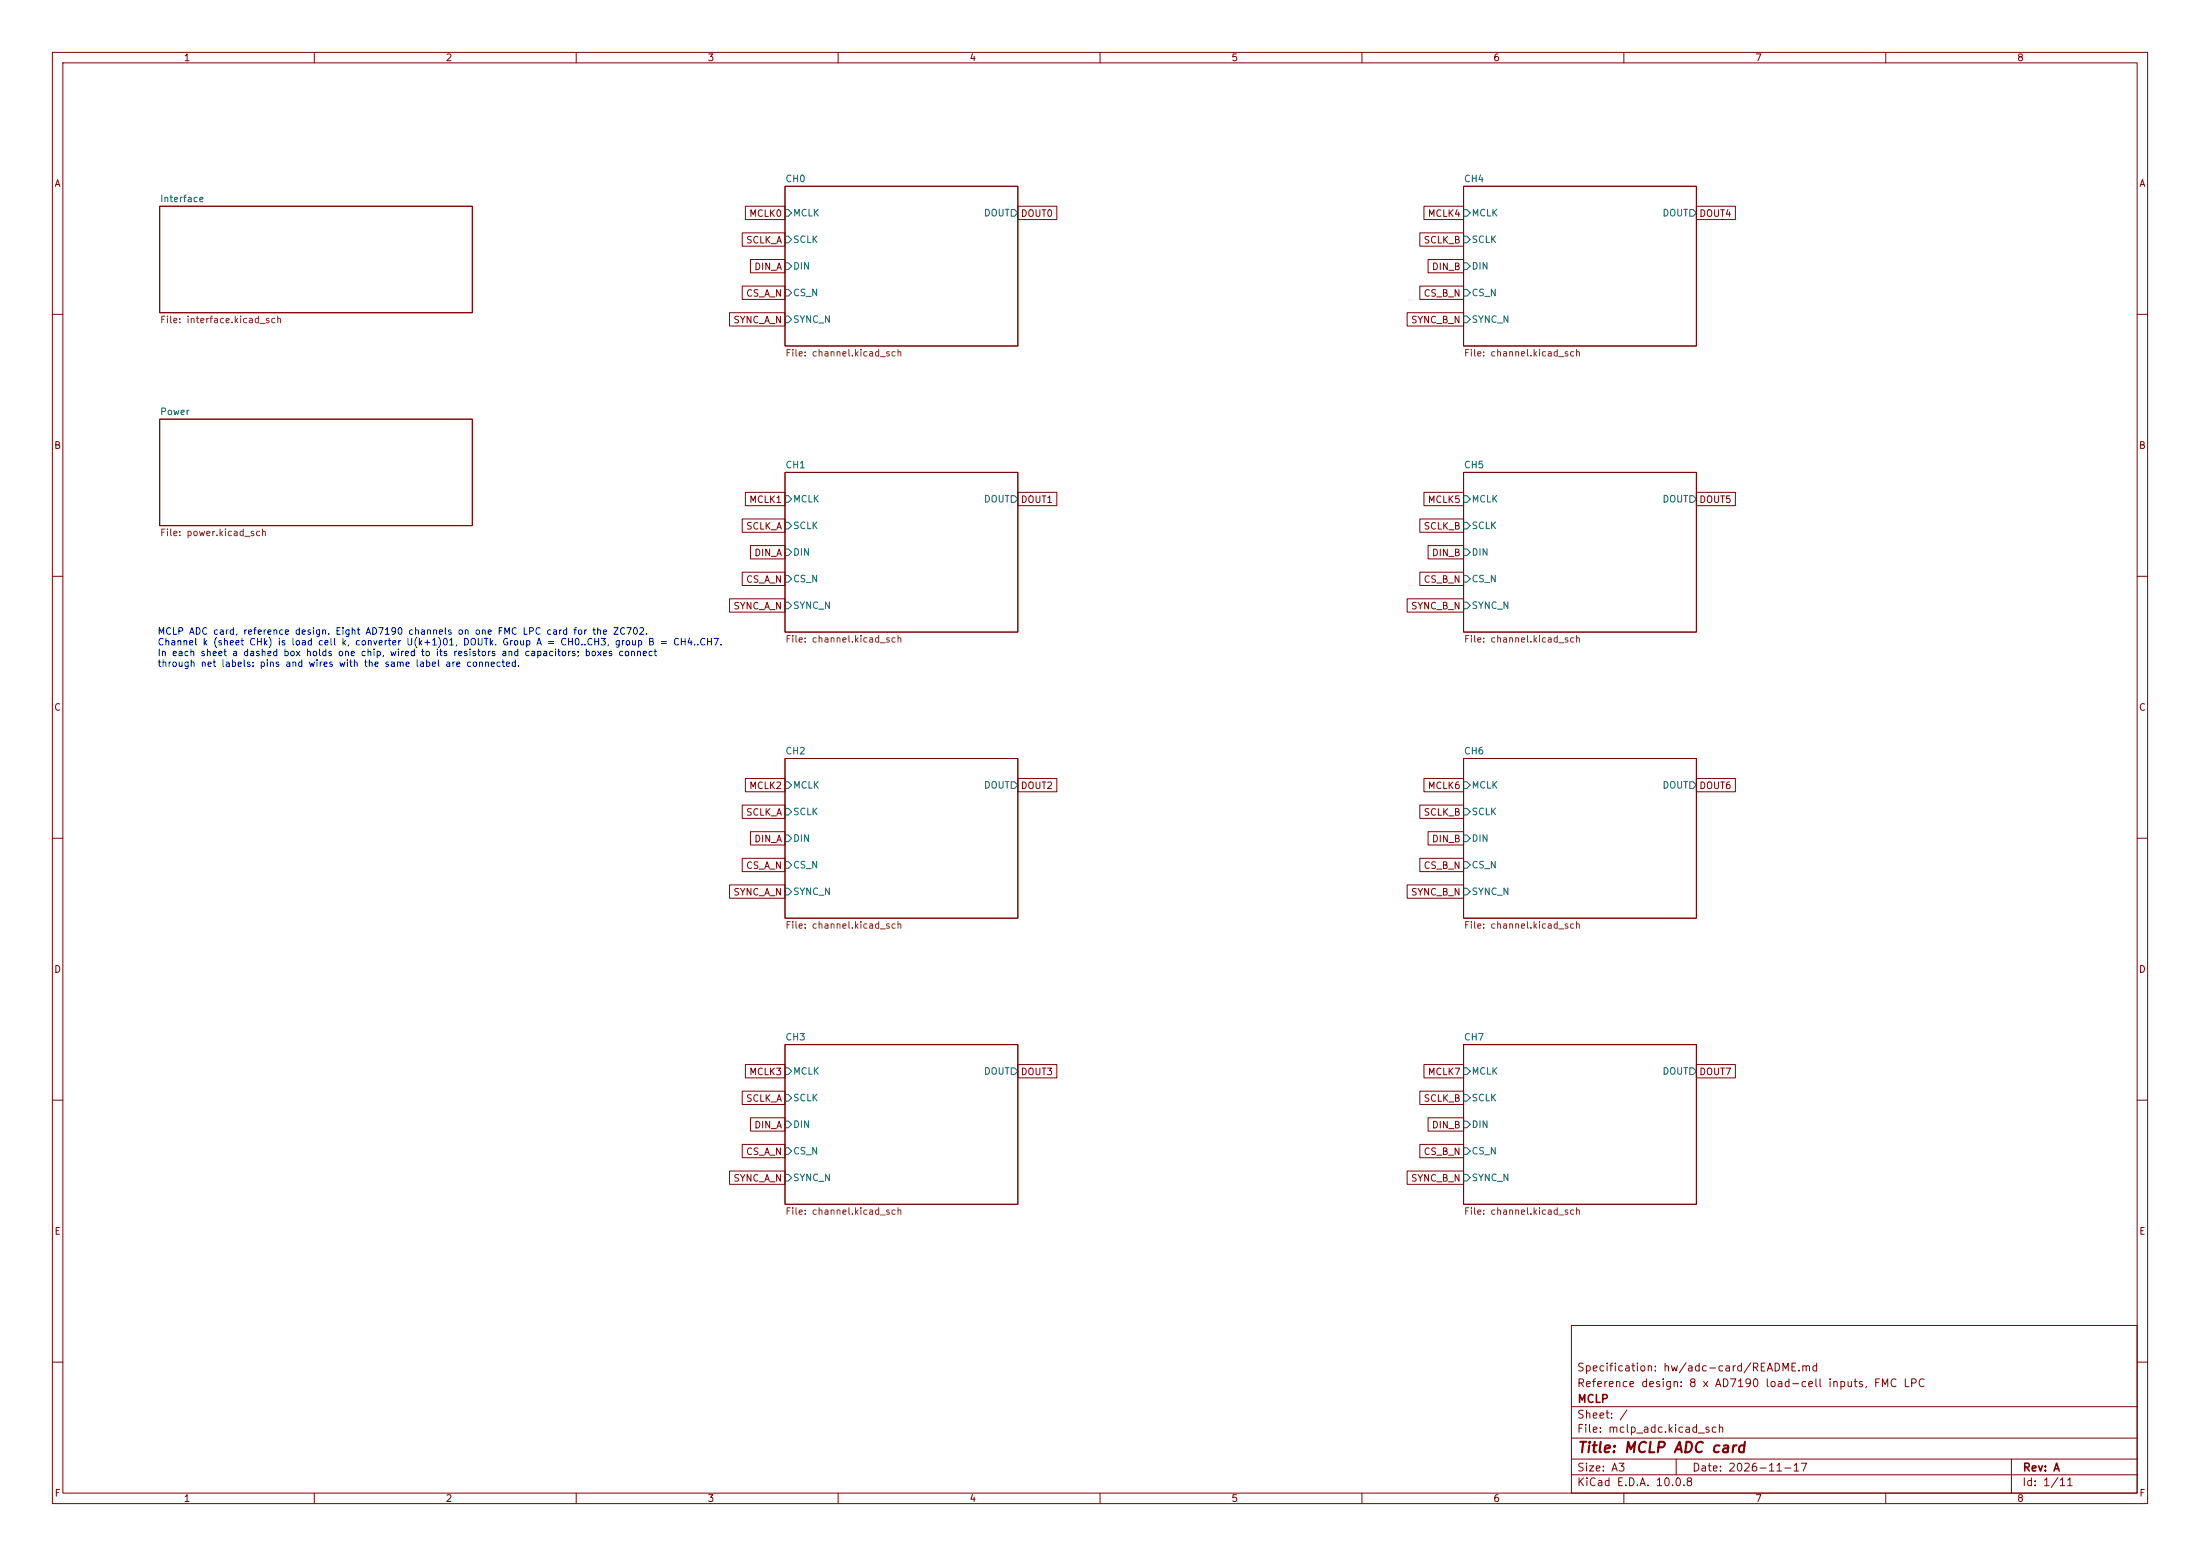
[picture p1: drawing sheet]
<svg xmlns="http://www.w3.org/2000/svg" width="420mm" height="297mm" viewBox="0 0 420 297" stroke-linecap="round" stroke-linejoin="round" font-family="sans-serif">
<g fill="none" stroke="#840000" stroke-width=".19">
<path d="M10 10h400v277h-400zM12 12h396v273h-396zM60 10v2M110 10v2M160 10v2M210 10v2M260 10v2M310 10v2M360 10v2M30.5 39.4h59.7v20.3h-59.7zM142.3 39.4h7.6v2.5h-7.6zM149.9 35.6h44.4v30.4h-44.4z"/>
<path d="M194.3 39.4h7.5v2.5h-7.5zM271.8 39.4h7.6v2.5h-7.6zM279.4 35.6h44.4v30.4h-44.4zM323.8 39.4h7.5v2.5h-7.5zM139.3 59.7h10.6v2.5h-10.6zM141.7 54.6h8.2v2.6h-8.2zM141.7 44.4h8.2v2.6h-8.2zM143.3 49.5h6.6v2.6h-6.6zM268.6 59.7h10.8v2.5h-10.8zM271.1 44.4h8.3v2.6h-8.3zM271.1 54.6h8.3v2.6h-8.3zM272.6 49.5h6.8v2.6h-6.8z"/>
<path d="M10 60h2M408 60h2M30.5 80h59.7v20.3h-59.7zM141.7 99.1h8.2v2.5h-8.2zM142.3 94h7.6v2.5h-7.6zM149.9 90.2h44.4v30.5h-44.4zM194.3 94h7.5v2.5h-7.5zM271.1 99.1h8.3v2.5h-8.3zM271.8 94h7.6v2.5h-7.6zM279.4 90.2h44.4v30.5h-44.4zM323.8 94h7.5v2.5h-7.5zM10 110h2"/>
<path d="M139.3 114.3h10.6v2.5h-10.6zM141.7 109.2h8.2v2.6h-8.2zM143.3 104.1h6.6v2.6h-6.6zM268.6 114.3h10.8v2.5h-10.8zM271.1 109.2h8.3v2.6h-8.3zM272.6 104.1h6.8v2.6h-6.8zM408 110h2M10 160h2M141.7 153.7h8.2v2.5h-8.2zM142.3 148.6h7.6v2.5h-7.6zM143.3 158.7h6.6v2.6h-6.6zM149.9 144.8h44.4v30.5h-44.4z"/>
<path d="M194.3 148.6h7.5v2.5h-7.5zM271.1 153.7h8.3v2.5h-8.3zM271.8 148.6h7.6v2.5h-7.6zM272.6 158.7h6.8v2.6h-6.8zM279.4 144.8h44.4v30.5h-44.4zM323.8 148.6h7.5v2.5h-7.5zM408 160h2M139.3 168.9h10.6v2.6h-10.6zM141.7 163.8h8.2v2.6h-8.2zM268.6 168.9h10.8v2.6h-10.8zM271.1 163.8h8.3v2.6h-8.3zM149.9 199.4h44.4v30.5h-44.4z"/>
<path d="M279.4 199.4h44.4v30.5h-44.4zM10 210h2M141.7 208.3h8.2v2.5h-8.2zM141.7 218.4h8.2v2.6h-8.2zM142.3 203.2h7.6v2.5h-7.6zM143.3 213.4h6.6v2.5h-6.6zM194.3 203.2h7.5v2.5h-7.5zM271.1 208.3h8.3v2.5h-8.3zM271.1 218.4h8.3v2.6h-8.3zM271.8 203.2h7.6v2.5h-7.6zM272.6 213.4h6.8v2.5h-6.8zM323.8 203.2h7.5v2.5h-7.5z"/>
<path d="M408 210h2M139.3 223.5h10.6v2.6h-10.6zM268.6 223.5h10.8v2.6h-10.8zM300 253h108v32h-108zM10 260h2M300 278.5h108M300 274.5h108M300 268.5h108M320 278.5v3M384 278.5v6.5M408 260h2M60 285v2"/>
<path d="M110 285v2M160 285v2M210 285v2M260 285v2M300 281.5h108M310 285v2M360 285v2"/>
</g>
<g fill="none" stroke="#006464" stroke-width=".19">
<path d="M149.9 40h.6l.6 .6-.6 .7h-.6zM149.9 45.1h.6l.6 .6-.6 .7h-.6zM149.9 50.2h.6l.6 .6-.6 .6h-.6zM149.9 55.2h.6l.6 .7-.6 .6h-.6zM193 40h.7l.6 .6-.6 .7h-.7zM279.4 40h.6l.7 .6-.7 .7h-.6zM279.4 45.1h.6l.7 .6-.7 .7h-.6zM279.4 50.2h.6l.7 .6-.7 .6h-.6zM279.4 55.2h.6l.7 .7-.7 .6h-.6zM322.6 40h.6l.6 .6-.6 .7h-.6zM149.9 60.3h.6l.6 .7-.6 .6h-.6zM279.4 60.3h.6l.7 .7-.7 .6h-.6z"/>
<path d="M149.9 94.6h.6l.6 .7-.6 .6h-.6zM149.9 99.7h.6l.6 .6-.6 .7h-.6zM193 94.6h.7l.6 .7-.6 .6h-.7zM279.4 94.6h.6l.7 .7-.7 .6h-.6zM279.4 99.7h.6l.7 .6-.7 .7h-.6zM322.6 94.6h.6l.6 .7-.6 .6h-.6zM149.9 104.8h.6l.6 .6-.6 .6h-.6zM149.9 109.9h.6l.6 .6-.6 .6h-.6zM149.9 114.9h.6l.6 .7-.6 .6h-.6zM279.4 104.8h.6l.7 .6-.7 .6h-.6zM279.4 109.9h.6l.7 .6-.7 .6h-.6zM279.4 114.9h.6l.7 .7-.7 .6h-.6z"/>
<path d="M149.9 149.2h.6l.6 .7-.6 .6h-.6zM149.9 154.3h.6l.6 .6-.6 .7h-.6zM149.9 159.4h.6l.6 .6-.6 .7h-.6zM193 149.2h.7l.6 .7-.6 .6h-.7zM279.4 149.2h.6l.7 .7-.7 .6h-.6zM279.4 154.3h.6l.7 .6-.7 .7h-.6zM279.4 159.4h.6l.7 .6-.7 .7h-.6zM322.6 149.2h.6l.6 .7-.6 .6h-.6zM149.9 164.5h.6l.6 .6-.6 .6h-.6zM149.9 169.5h.6l.6 .7-.6 .6h-.6zM279.4 164.5h.6l.7 .6-.7 .6h-.6zM279.4 169.5h.6l.7 .7-.7 .6h-.6z"/>
<path d="M149.9 203.8h.6l.6 .7-.6 .6h-.6zM149.9 208.9h.6l.6 .7-.6 .6h-.6zM149.9 214h.6l.6 .6-.6 .7h-.6zM149.9 219.1h.6l.6 .6-.6 .6h-.6zM193 203.8h.7l.6 .7-.6 .6h-.7zM279.4 203.8h.6l.7 .7-.7 .6h-.6zM279.4 208.9h.6l.7 .7-.7 .6h-.6zM279.4 214h.6l.7 .6-.7 .7h-.6zM279.4 219.1h.6l.7 .6-.7 .6h-.6zM322.6 203.8h.6l.6 .7-.6 .6h-.6zM149.9 224.2h.6l.6 .6-.6 .6h-.6zM279.4 224.2h.6l.7 .6-.7 .6h-.6z"/>
</g>
<text font-size="2" fill="#840000" x="301" y="277.8">Title: MCLP ADC card</text>
<g font-size="1.5" fill="#840000">
<text x="300.9" y="262.1">Specification: hw/adc-card/README.md</text>
<text x="300.9" y="265.1">Reference design: 8 x AD7190 load-cell inputs, FMC LPC</text>
<text x="301" y="268.1">MCLP</text>
<text x="300.9" y="273.8">File: mclp_adc.kicad_sch</text>
<text x="300.9" y="271.1">Sheet: /</text>
<text x="300.9" y="281.2">Size: A3</text>
<text x="322.9" y="281.2">Date: 2026-11-17</text>
<text x="386" y="281.2">Rev: A</text>
<text x="300.9" y="284">KiCad E.D.A. 10.0.8</text>
<text x="385.9" y="284">Id: 1/11</text>
</g>
<g font-size="1.3" fill="#840000">
<text x="35" y="12">1</text>
<text x="85" y="12">2</text>
<text x="135" y="12">3</text>
<text x="185" y="12">4</text>
<text x="235" y="12">5</text>
<text x="285" y="12">6</text>
<text x="335" y="12">7</text>
<text x="385" y="12">8</text>
<text x="10.3" y="36">A</text>
<text x="408.3" y="36">A</text>
<text x="142.9" y="41.7">MCLK0</text>
<text x="194.8" y="41.7">DOUT0</text>
<text x="272.5" y="41.7">MCLK4</text>
<text x="324.3" y="41.7">DOUT4</text>
<text x="142.3" y="46.8">SCLK_A</text>
<text x="271.7" y="46.8">SCLK_B</text>
<text x="143.9" y="51.9">DIN_A</text>
<text x="273.3" y="51.9">DIN_B</text>
<text x="142.3" y="56.9">CS_A_N</text>
<text x="271.7" y="56.9">CS_B_N</text>
<text x="139.9" y="62">SYNC_A_N</text>
<text x="269.3" y="62">SYNC_B_N</text>
<text x="10.2" y="86">B</text>
<text x="408.2" y="86">B</text>
<text x="142.3" y="101.4">SCLK_A</text>
<text x="142.9" y="96.3">MCLK1</text>
<text x="194.8" y="96.3">DOUT1</text>
<text x="271.7" y="101.4">SCLK_B</text>
<text x="272.5" y="96.3">MCLK5</text>
<text x="324.3" y="96.3">DOUT5</text>
<text x="143.9" y="106.5">DIN_A</text>
<text x="273.3" y="106.5">DIN_B</text>
<text x="142.3" y="111.5">CS_A_N</text>
<text x="271.7" y="111.5">CS_B_N</text>
<text x="139.9" y="116.6">SYNC_A_N</text>
<text x="269.3" y="116.6">SYNC_B_N</text>
<text x="10.2" y="136">C</text>
<text x="408.2" y="136">C</text>
<text x="142.3" y="156">SCLK_A</text>
<text x="142.9" y="150.9">MCLK2</text>
<text x="194.8" y="150.9">DOUT2</text>
<text x="271.7" y="156">SCLK_B</text>
<text x="272.5" y="150.9">MCLK6</text>
<text x="324.3" y="150.9">DOUT6</text>
<text x="143.9" y="161.1">DIN_A</text>
<text x="273.3" y="161.1">DIN_B</text>
<text x="142.3" y="166.2">CS_A_N</text>
<text x="271.7" y="166.2">CS_B_N</text>
<text x="139.9" y="171.2">SYNC_A_N</text>
<text x="269.3" y="171.2">SYNC_B_N</text>
<text x="10.2" y="186">D</text>
<text x="408.2" y="186">D</text>
<text x="142.9" y="205.5">MCLK3</text>
<text x="194.8" y="205.5">DOUT3</text>
<text x="272.5" y="205.5">MCLK7</text>
<text x="324.3" y="205.5">DOUT7</text>
<text x="142.3" y="210.6">SCLK_A</text>
<text x="143.9" y="215.7">DIN_A</text>
<text x="271.7" y="210.6">SCLK_B</text>
<text x="273.3" y="215.7">DIN_B</text>
<text x="142.3" y="220.8">CS_A_N</text>
<text x="271.7" y="220.8">CS_B_N</text>
<text x="139.9" y="225.8">SYNC_A_N</text>
<text x="269.3" y="225.8">SYNC_B_N</text>
<text x="10.3" y="236">E</text>
<text x="408.3" y="236">E</text>
<text x="10.3" y="286">F</text>
<text x="35" y="287">1</text>
<text x="85" y="287">2</text>
<text x="135" y="287">3</text>
<text x="185" y="287">4</text>
<text x="235" y="287">5</text>
<text x="285" y="287">6</text>
<text x="335" y="287">7</text>
<text x="385" y="287">8</text>
<text x="408.3" y="286">F</text>
</g>
<g font-size="1.3" fill="#006464">
<text x="149.8" y="35.1">CH0</text>
<text x="279.4" y="35.1">CH4</text>
<text x="30.5" y="38.9">Interface</text>
<text x="151.3" y="41.6">MCLK</text>
<text x="187.7" y="41.6">DOUT</text>
<text x="280.8" y="41.6">MCLK</text>
<text x="317.3" y="41.6">DOUT</text>
<text x="151.3" y="46.7">SCLK</text>
<text x="280.8" y="46.7">SCLK</text>
<text x="151.3" y="51.8">DIN</text>
<text x="280.8" y="51.8">DIN</text>
<text x="151.3" y="56.8">CS_N</text>
<text x="280.8" y="56.8">CS_N</text>
<text x="151.3" y="61.9">SYNC_N</text>
<text x="280.8" y="61.9">SYNC_N</text>
<text x="30.5" y="79.5">Power</text>
<text x="149.8" y="89.7">CH1</text>
<text x="279.4" y="89.7">CH5</text>
<text x="151.3" y="96.2">MCLK</text>
<text x="151.3" y="101.3">SCLK</text>
<text x="187.7" y="96.2">DOUT</text>
<text x="280.8" y="96.2">MCLK</text>
<text x="280.8" y="101.3">SCLK</text>
<text x="317.3" y="96.2">DOUT</text>
<text x="151.3" y="106.4">DIN</text>
<text x="280.8" y="106.4">DIN</text>
<text x="151.3" y="111.5">CS_N</text>
<text x="280.8" y="111.5">CS_N</text>
<text x="151.3" y="116.5">SYNC_N</text>
<text x="280.8" y="116.5">SYNC_N</text>
<text x="149.8" y="144.3">CH2</text>
<text x="279.4" y="144.3">CH6</text>
<text x="151.3" y="150.8">MCLK</text>
<text x="151.3" y="155.9">SCLK</text>
<text x="187.7" y="150.8">DOUT</text>
<text x="280.8" y="150.8">MCLK</text>
<text x="280.8" y="155.9">SCLK</text>
<text x="317.3" y="150.8">DOUT</text>
<text x="151.3" y="161">DIN</text>
<text x="280.8" y="161">DIN</text>
<text x="151.3" y="166.1">CS_N</text>
<text x="280.8" y="166.1">CS_N</text>
<text x="151.3" y="171.1">SYNC_N</text>
<text x="280.8" y="171.1">SYNC_N</text>
<text x="149.8" y="198.9">CH3</text>
<text x="279.4" y="198.9">CH7</text>
<text x="151.3" y="205.4">MCLK</text>
<text x="187.7" y="205.4">DOUT</text>
<text x="280.8" y="205.4">MCLK</text>
<text x="317.3" y="205.4">DOUT</text>
<text x="151.3" y="210.5">SCLK</text>
<text x="151.3" y="215.6">DIN</text>
<text x="280.8" y="210.5">SCLK</text>
<text x="280.8" y="215.6">DIN</text>
<text x="151.3" y="220.7">CS_N</text>
<text x="280.8" y="220.7">CS_N</text>
<text x="151.3" y="225.8">SYNC_N</text>
<text x="280.8" y="225.8">SYNC_N</text>
</g>
<g font-size="1.3" fill="#725600">
<text x="30.5" y="62">File: interface.kicad_sch</text>
<text x="149.8" y="68.3">File: channel.kicad_sch</text>
<text x="279.4" y="68.3">File: channel.kicad_sch</text>
<text x="30.5" y="102.6">File: power.kicad_sch</text>
<text x="149.8" y="123">File: channel.kicad_sch</text>
<text x="279.4" y="123">File: channel.kicad_sch</text>
<text x="149.8" y="177.6">File: channel.kicad_sch</text>
<text x="279.4" y="177.6">File: channel.kicad_sch</text>
<text x="149.8" y="232.2">File: channel.kicad_sch</text>
<text x="279.4" y="232.2">File: channel.kicad_sch</text>
</g>
<g font-size="1.3" fill="#0000c2">
<text x="30" y="121.5">MCLP ADC card, reference design. Eight AD7190 channels on one FMC LPC card for the ZC702.</text>
<text x="30" y="123.5">Channel k (sheet CHk) is load cell k, converter U(k+1)01, DOUTk. Group A = CH0..CH3, group B = CH4..CH7.</text>
<text x="30" y="125.5">In each sheet a dashed box holds one chip, wired to its resistors and capacitors; boxes connect</text>
<text x="30" y="127.6">through net labels: pins and wires with the same label are connected.</text>
</g>
</svg>
